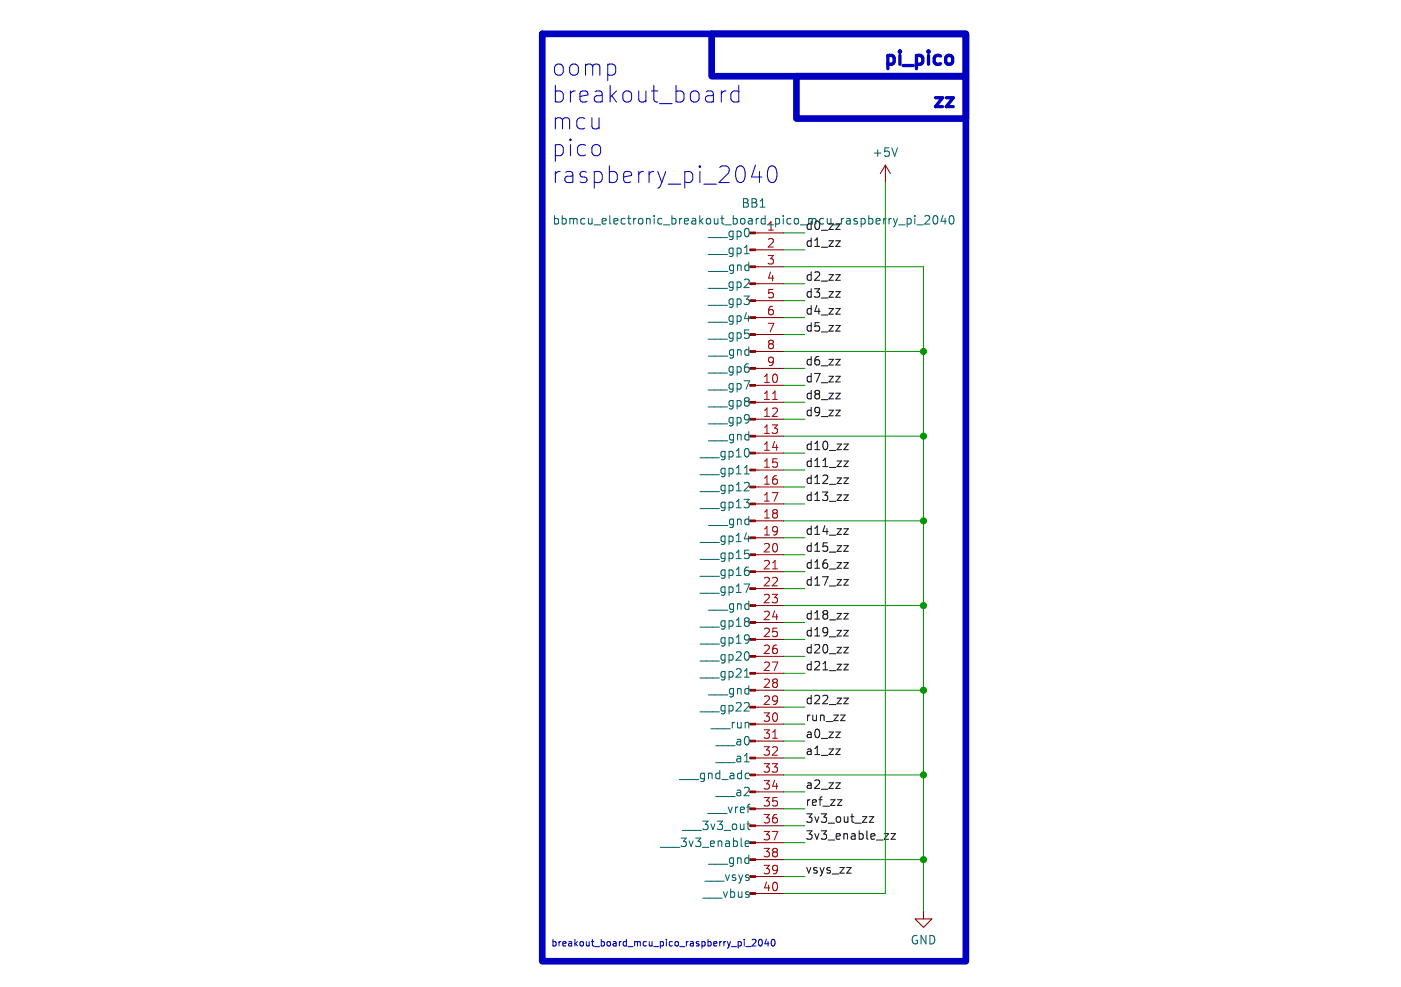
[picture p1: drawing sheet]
<svg xmlns="http://www.w3.org/2000/svg" width="210mm" height="148mm" viewBox="0 0 210 148" stroke-linecap="round" stroke-linejoin="round" font-family="sans-serif">
<g fill="none" stroke="#840000" stroke-width=".15">
<path d="M113.3 37.5h4.2M113.3 34.9h4.2M132.7 24.8l-.7 1.2M132.7 24.8v2.5M132.7 24.8l.8 1.2M113.3 57.8h4.2M113.3 55.2h4.2M113.3 52.7h4.2M113.3 50.2h4.2M113.3 47.6h4.2M113.3 45.1h4.2M113.3 42.5h4.2"/>
<path d="M113.3 40h4.2M113.3 78.1h4.2M113.3 75.6h4.2M113.3 73h4.2M113.3 70.5h4.2M113.3 67.9h4.2M113.3 65.4h4.2M113.3 62.9h4.2M113.3 60.3h4.2M113.3 98.4h4.2M113.3 95.9h4.2M113.3 93.3h4.2"/>
<path d="M113.3 90.8h4.2M113.3 88.3h4.2M113.3 85.7h4.2M113.3 83.2h4.2M113.3 80.6h4.2M113.3 118.7h4.2M113.3 116.2h4.2M113.3 113.7h4.2M113.3 111.1h4.2M113.3 108.6h4.2M113.3 106h4.2M113.3 103.5h4.2"/>
<path d="M113.3 101h4.2M113.3 134h4.2M113.3 131.4h4.2M113.3 128.9h4.2M113.3 126.4h4.2M113.3 123.8h4.2M113.3 121.3h4.2M138.4 136.5v1.3h1.3l-1.3 1.3-1.2-1.3h1.2"/>
</g>
<g fill="none" stroke="#006464" stroke-width=".15">
<path d="M111.6 38h.7M134.5 22.2l-.4 1.2M134.7 33.7h1M136 32.8v1.2M136 32.8h.3l.3 .2v.4l-.1 .1h-.5M137.1 32.3v.2M137.1 32.8v.8M137.4 33.7h1M138.6 32.5l.5-.2 .2 .2 .1 .2-.8 .9h.8M140 32.4l.2-.1a.68 .68 0 0 1 .4 .7 .68 .68 0 0 1-.4 .6 .84 .84 0 0 1-.2-1.2zM141.4 32.3l-.3 .9h.7M141.7 32.8v.8"/>
<path d="M142.4 32.5l.2-.2a.69 .69 0 0 1 .5 .6 .69 .69 0 0 1-.3 .6l-.1 .1a.68 .68 0 0 1-.3-1.1zM111.5 74.9h.8l-.4 .5M111.6 71.1h.7M112.2 72.4l.1 .2-.1 .3-.7 .7h.8M112.2 67.5v.8M112.2 75.5v.5M111.5 87.6h.9l-.6 1.2M111.6 80.8h.8M112.2 83.1v.5M112.2 85.6v.6M112.2 92.8v.3M112.2 93.3v.5"/>
<path d="M112.2 95.3v.9M112.2 98v.8M112.3 95.7l-.1 .2M111.6 101.5h.7M111.9 115.9l.4 .1M112.2 105.4l.1 .2-.1 .3-.7 .7h.8M112.3 116.7l-.4 .1M111.7 126.5l.6-.1-.1-.2-.3-.1-.2 .2 .1 .6h.4M111.9 123.6h.5M112.1 123.1v1.1l.3 .2"/>
</g>
<g fill="#840000" stroke="#840000" stroke-width=".15">
<path d="M112.4 133.9h.9v.2h-.9z"/>
<path d="M112.4 131.3h.9v.3h-.9z"/>
<path d="M112.4 128.8h.9v.2h-.9z"/>
<path d="M112.4 126.2h.9v.3h-.9z"/>
<path d="M112.4 123.7h.9v.3h-.9z"/>
<path d="M112.4 121.2h.9v.2h-.9z"/>
<path d="M112.4 118.6h.9v.3h-.9z"/>
<path d="M112.4 116.1h.9v.2h-.9z"/>
<path d="M112.4 113.5h.9v.3h-.9z"/>
<path d="M112.4 111h.9v.3h-.9z"/>
<path d="M112.4 108.5h.9v.2h-.9z"/>
<path d="M112.4 105.9h.9v.3h-.9z"/>
<path d="M112.4 103.4h.9v.2h-.9z"/>
<path d="M112.4 100.8h.9v.3h-.9z"/>
<path d="M112.4 98.3h.9v.3h-.9z"/>
<path d="M112.4 95.8h.9v.2h-.9z"/>
<path d="M112.4 93.2h.9v.3h-.9z"/>
<path d="M112.4 90.7h.9v.2h-.9z"/>
<path d="M112.4 88.1h.9v.3h-.9z"/>
<path d="M112.4 85.6h.9v.3h-.9z"/>
<path d="M112.4 83.1h.9v.2h-.9z"/>
<path d="M112.4 80.5h.9v.3h-.9z"/>
<path d="M112.4 78h.9v.2h-.9z"/>
<path d="M112.4 75.4h.9v.3h-.9z"/>
<path d="M112.4 72.9h.9v.3h-.9z"/>
<path d="M112.4 70.4h.9v.2h-.9z"/>
<path d="M112.4 67.8h.9v.3h-.9z"/>
<path d="M112.4 65.3h.9v.2h-.9z"/>
<path d="M112.4 62.7h.9v.3h-.9z"/>
<path d="M112.4 60.2h.9v.3h-.9z"/>
<path d="M112.4 57.7h.9v.2h-.9z"/>
<path d="M112.4 55.1h.9v.3h-.9z"/>
<path d="M112.4 52.6h.9v.2h-.9z"/>
<path d="M112.4 50h.9v.3h-.9z"/>
<path d="M112.4 47.5h.9v.3h-.9z"/>
<path d="M112.4 45h.9v.2h-.9z"/>
<path d="M112.4 42.4h.9v.3h-.9z"/>
<path d="M112.4 39.9h.9v.2h-.9z"/>
<path d="M112.4 37.3h.9v.3h-.9z"/>
<path d="M112.4 34.8h.9v.3h-.9z"/>
</g>
<path d="M115.8 59.9h.7M115.8 85.3h.7M115.8 110.7h.7" fill="none" stroke="#a90000" stroke-width=".15"/>
<g fill="none" stroke="#0f0f0f" stroke-width=".15">
<path d="M125.3 36.1h.7l-.7 .9h.7M125.3 59h.7l-.7 .8h.7M125.3 53.9h.7l-.7 .8h.7M125.3 56.4h.7l-.7 .9h.7M125.3 43.7h.7l-.7 .9h.7M125.3 48.8h.7l-.7 .9h.7M125.3 46.3h.7l-.7 .8h.7M125.3 41.2h.7l-.7 .8h.7M125.3 61.5h.7l-.7 .9h.7M126.5 66.6h.7l-.7 .8h.7M126.5 79.3h.7l-.7 .8h.7M126.5 69.1h.7l-.7 .9h.7"/>
<path d="M126.5 71.7h.7l-.7 .8h.7M126.5 74.2h.7l-.7 .9h.7M126.5 94.5h.7l-.7 .9h.7M126.5 84.4h.7l-.7 .8h.7M126.5 99.6h.7l-.7 .9h.7M126.5 97.1h.7l-.7 .8h.7M126.5 86.9h.7l-.7 .9h.7M126.5 81.8h.7l-.7 .9h.7M126.5 92h.7l-.7 .8h.7M125.3 109.8h.7l-.7 .8h.7M125.3 112.3h.7l-.7 .9h.7M125.3 117.4h.7l-.7 .8h.7"/>
<path d="M125.5 119.9h.7l-.7 .9h.7M126 107.2h.7l-.7 .9h.7M126.5 104.7h.7l-.7 .8h.7M126.9 130.1h.7l-.7 .8h.7M130.3 122.5h.7l-.7 .8h.7M132.5 125h.7l-.7 .9h.7M133.6 125h.6l-.6 .9h.6"/>
</g>
<g fill="none" stroke="#0000c2" stroke-width=".15">
<path d="M108.1 13.6v1.7M108.8 13.6a.64 .64 0 0 0-.7 .5M110.7 13.8l-.2-.2h-.5l-.3 .3-.1 .2v.7l.2 .4 .2 .1h.5l.2-.1M110.7 12.8v2.5M113.2 24.8l-.5 1.7h1.5M113.8 25.7v1.7M115.3 25.1a.6 .6 0 0 1 .6-.2 .6 .6 0 0 1 .4 .5 1.47 1.47 0 0 1-.4 2 .64 .64 0 0 1-.7-.5 2.13 2.13 0 0 1 .1-1.8zM111.8 142h.8M112.7 141l.4-.1 .2 .2-.6 .8h.6M113.8 141l.1-.1a.53 .53 0 0 1 .4 .5 .53 .53 0 0 1-.4 .5l-.2-.4zM114.9 140.8l-.2 .7h.6M115.1 141.2v.7"/>
<path d="M115.7 140.9h.1a.53 .53 0 0 1 .4 .5 .53 .53 0 0 1-.4 .5 .66 .66 0 0 1-.1-1z"/>
</g>
<path d="M141.8 14.7h1.1l-1.1 1.3h1.1M142.4 8.3l.4 .4v.6l-.4 .3" fill="none" stroke="#0000c2" stroke-width=".5"/>
<path d="M81.3 5.1h63.5v139h-63.5zM106.7 5.1h38.1v6.3h-38.1zM119.4 11.4h25.4v6.4h-25.4z" fill="none" stroke="#0000c2" stroke-width="1"/>
<g fill="none" stroke="#009600" stroke-width=".15">
<path d="M117.5 37.5h3.1M117.5 34.9h3.1M132.7 27.3v106.7h-15.2M117.5 40h20.9v96.5M117.5 45.1h3.1M117.5 50.2h3.1M117.5 47.6h3.1M117.5 42.5h3.1M117.5 57.8h3.1M117.5 55.2h3.1M117.5 52.7h20.9M117.5 65.4h20.9"/>
<path d="M117.5 62.9h3.1M117.5 78.1h20.9M117.5 60.3h3.1M117.5 67.9h3.1M117.5 75.6h3.1M117.5 73h3.1M117.5 70.5h3.1M117.5 90.8h20.9M117.5 95.9h3.1M117.5 93.3h3.1M117.5 80.6h3.1M117.5 83.2h3.1"/>
<path d="M117.5 85.7h3.1M117.5 98.4h3.1M117.5 88.3h3.1M117.5 101h3.1M117.5 108.6h3.1M117.5 106h3.1M117.5 116.2h20.9M117.5 103.5h20.9M117.5 113.7h3.1M117.5 111.1h3.1M117.5 118.7h3.1M117.5 123.8h3.1"/>
<path d="M117.5 121.3h3.1M117.5 131.4h3.1M117.5 126.4h3.1M117.5 128.9h20.9"/>
</g>
<g fill="#009600" stroke="#009600" stroke-width=".15">
<circle cx="138.4" cy="52.7" r=".46"/>
<circle cx="138.4" cy="116.2" r=".46"/>
<circle cx="138.4" cy="90.8" r=".46"/>
<circle cx="138.4" cy="103.5" r=".46"/>
<circle cx="138.4" cy="128.9" r=".46"/>
<circle cx="138.4" cy="65.4" r=".46"/>
<circle cx="138.4" cy="78.1" r=".46"/>
</g>
<g font-size="3.5" fill="#0000c2">
<text x="82.5" y="11.6">oomp</text>
<text x="82.5" y="15.6">breakout_board</text>
<text x="82.5" y="19.6">mcu</text>
<text x="82.5" y="23.7">pico</text>
<text x="82.5" y="27.7">raspberry_pi_2040</text>
</g>
<g font-size="2.8" fill="#0000c2">
<text x="131.8" y="9.9">pi_pico</text>
<text x="139.2" y="16.3">zz</text>
</g>
<g font-size="1.8" fill="#006464">
<text x="130.7" y="23.7">+5V</text>
<text x="106" y="35.8">___gp0</text>
<text x="111.1" y="31.3">BB1</text>
<text x="114.9" y="34.7">1</text>
<text x="106" y="38.3">___gp1</text>
<text x="106.1" y="40.9">___gnd</text>
<text x="106" y="43.4">___gp2</text>
<text x="106" y="45.9">___gp3</text>
<text x="106" y="48.5">___gp4</text>
<text x="106" y="51">___gp5</text>
<text x="106.1" y="53.6">___gnd</text>
<text x="106" y="58.6">___gp7</text>
<text x="106" y="56.1">___gp6</text>
<text x="106" y="61.2">___gp8</text>
<text x="106" y="63.7">___gp9</text>
<text x="104.8" y="68.8">___gp10</text>
<text x="104.8" y="71.3">___gp11</text>
<text x="106.1" y="66.3">___gnd</text>
<text x="104.8" y="73.9">___gp12</text>
<text x="104.8" y="76.4">___gp13</text>
<text x="104.8" y="81.5">___gp14</text>
<text x="106.1" y="79">___gnd</text>
<text x="104.8" y="84">___gp15</text>
<text x="104.8" y="86.6">___gp16</text>
<text x="104.8" y="89.1">___gp17</text>
<text x="104.8" y="94.2">___gp18</text>
<text x="106.1" y="91.7">___gnd</text>
<text x="104.8" y="96.7">___gp19</text>
<text x="104.8" y="99.3">___gp20</text>
<text x="104.8" y="101.8">___gp21</text>
<text x="104.8" y="106.9">___gp22</text>
<text x="106.1" y="104.4">___gnd</text>
<text x="106.5" y="109.4">___run</text>
<text x="107.2" y="112">___a0</text>
<text x="101.7" y="117.1">___gnd_adc</text>
<text x="107.2" y="114.5">___a1</text>
<text x="107.2" y="119.6">___a2</text>
<text x="102.2" y="124.7">___3v3_out</text>
<text x="106" y="122.1">___vref</text>
<text x="98.9" y="127.2">___3v3_enable</text>
<text x="106.1" y="129.8">___gnd</text>
<text x="105.2" y="134.8">___vbus</text>
<text x="105.6" y="132.3">___vsys</text>
<text x="136.4" y="141.8">GND</text>
</g>
<g font-size="1.8" fill="#0f0f0f">
<text x="82.7" y="33.9">bbmcu_electronic_breakout_board_pico_mcu_raspberry_pi_2040</text>
<text x="120.6" y="34.6">d0_zz</text>
<text x="120.6" y="37.1">d1_zz</text>
<text x="120.6" y="44.7">d3_zz</text>
<text x="120.6" y="47.3">d4_zz</text>
<text x="120.6" y="42.2">d2_zz</text>
<text x="120.6" y="49.8">d5_zz</text>
<text x="120.6" y="60">d8_zz</text>
<text x="120.6" y="54.9">d6_zz</text>
<text x="120.6" y="57.4">d7_zz</text>
<text x="120.6" y="62.5">d9_zz</text>
<text x="120.6" y="67.6">d10_zz</text>
<text x="120.6" y="70.1">d11_zz</text>
<text x="120.6" y="72.7">d12_zz</text>
<text x="120.6" y="75.2">d13_zz</text>
<text x="120.6" y="80.3">d14_zz</text>
<text x="120.6" y="82.8">d15_zz</text>
<text x="120.6" y="85.4">d16_zz</text>
<text x="120.6" y="87.9">d17_zz</text>
<text x="120.6" y="95.5">d19_zz</text>
<text x="120.6" y="93">d18_zz</text>
<text x="120.6" y="100.6">d21_zz</text>
<text x="120.6" y="98.1">d20_zz</text>
<text x="120.6" y="105.7">d22_zz</text>
<text x="120.6" y="110.8">a0_zz</text>
<text x="120.6" y="108.2">run_zz</text>
<text x="120.6" y="113.3">a1_zz</text>
<text x="120.6" y="118.4">a2_zz</text>
<text x="120.6" y="123.5">3v3_out_zz</text>
<text x="120.6" y="120.9">ref_zz</text>
<text x="120.6" y="131.1">vsys_zz</text>
<text x="120.6" y="126">3v3_enable_zz</text>
</g>
<g font-size="1.8" fill="#a90000">
<text x="114.9" y="37.2">2</text>
<text x="114.9" y="39.8">3</text>
<text x="114.9" y="42.3">4</text>
<text x="114.9" y="44.8">5</text>
<text x="114.9" y="47.4">6</text>
<text x="114.9" y="49.9">7</text>
<text x="114.9" y="52.5">8</text>
<text x="114.3" y="57.5">10</text>
<text x="114.9" y="55">9</text>
<text x="114.3" y="60.1">11</text>
<text x="114.3" y="62.6">12</text>
<text x="114.3" y="65.2">13</text>
<text x="114.3" y="67.7">14</text>
<text x="114.3" y="70.2">15</text>
<text x="114.3" y="72.8">16</text>
<text x="114.3" y="75.3">17</text>
<text x="114.3" y="77.9">18</text>
<text x="114.3" y="80.4">19</text>
<text x="114.3" y="82.9">20</text>
<text x="114.3" y="85.5">21</text>
<text x="114.3" y="88">22</text>
<text x="114.3" y="90.6">23</text>
<text x="114.3" y="93.1">24</text>
<text x="114.3" y="95.6">25</text>
<text x="114.3" y="98.2">26</text>
<text x="114.3" y="100.7">27</text>
<text x="114.3" y="103.3">28</text>
<text x="114.3" y="105.8">29</text>
<text x="114.3" y="108.3">30</text>
<text x="114.3" y="110.9">31</text>
<text x="114.3" y="113.4">32</text>
<text x="114.3" y="116">33</text>
<text x="114.3" y="118.5">34</text>
<text x="114.3" y="121">35</text>
<text x="114.3" y="123.6">36</text>
<text x="114.3" y="126.1">37</text>
<text x="114.3" y="128.7">38</text>
<text x="114.3" y="131.2">39</text>
<text x="114.3" y="133.7">40</text>
</g>
<text font-size="1.4" fill="#0000c2" x="82.5" y="142">breakout_board_mcu_pico_raspberry_pi_2040</text>
</svg>
